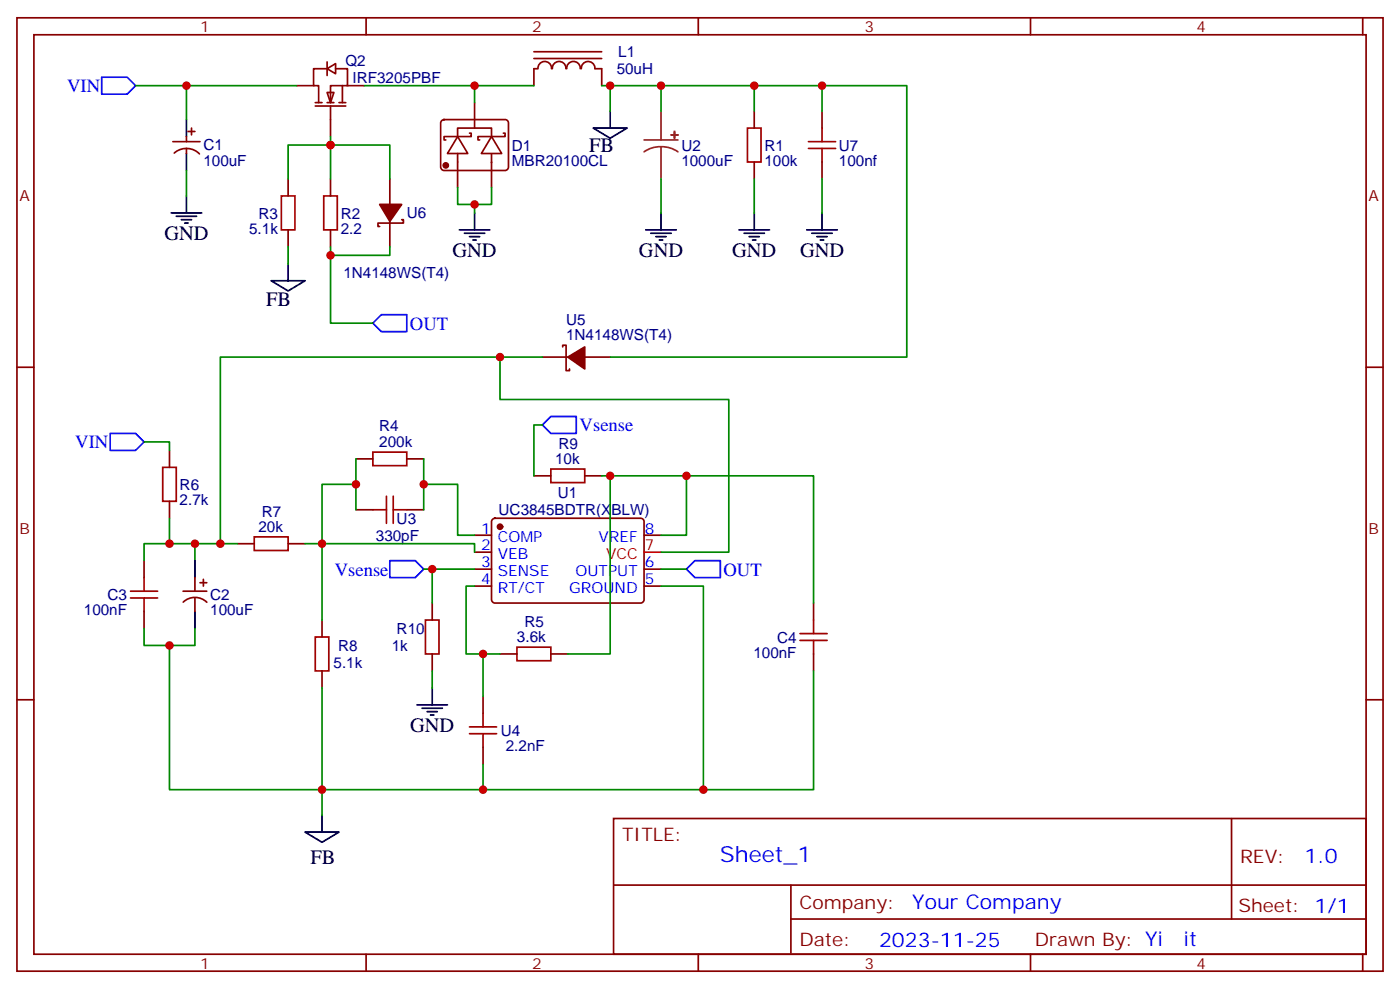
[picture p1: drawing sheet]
<svg xmlns="http://www.w3.org/2000/svg" width="291mm" height="206mm" viewBox="0 0 291 206" stroke-linecap="round" stroke-linejoin="round" font-family="sans-serif">
<g fill="none" stroke="#870000" stroke-width=".35">
<path d="M3.5 3.7h284.4v198.3h-284.4zM7.1 7.2h277.2v191.2h-277.2zM76.2 3.7v3.5M145.3 3.7v3.5M214.5 3.7v3.5M283.6 3.7v3.5M36 29.5h5.6M36.3 31.8a3.8 3.8 0 0 1 5.2 .2M38.8 28.4v1.1M38.8 30.9v1M39.2 27.3h1.4M39.9 26.6v1.4"/>
<path d="M3.5 76.4h3.6M284.3 76.4h3.6M3.5 145.5h3.6M284.3 145.5h3.6M127.7 170.2h156.6v28.2h-156.6zM256.3 170.2v20.9M76.2 198.4v3.6M127.7 184.1h156.5M145.3 198.4v3.6M164.6 191.1h119.6M164.6 184.1v14.1M214.5 198.4v3.6"/>
<path d="M283.6 198.4v3.6"/>
</g>
<path d="M38.8 24.9v3.5M38.8 31.9v3.6" fill="none" stroke="#000" stroke-width=".35"/>
<g fill="#fff" stroke="#870000" stroke-width=".35">
<path d="M68.1 19.2h1.4l-.7 2.1z"/>
<path d="M68.1 14.3l1.7-1.1v2.1z"/>
</g>
<g fill="none" stroke="#870000" stroke-width=".35">
<path d="M61.7 17.8h3.6M68.1 14.3h-2.8v3.5h1v3.5M68.1 12.9v2.8M69.8 14.3h2.5v3.5h-3.5v3.5M71.3 17.8v3.5M72.3 17.8h3.5M111.1 10.8h14.1M111.1 12.2h14.1M111.8 14.3h-.7v3.5M112 14.3a1.41 1.41 0 0 1 1.4-1.5 1.41 1.41 0 0 1 1.4 1.5M115 14.3a1.41 1.41 0 0 1 1.4-1.5 1.41 1.41 0 0 1 1.4 1.5M118 14.3a1.41 1.41 0 0 1 1.4-1.5 1.41 1.41 0 0 1 1.4 1.5"/>
<path d="M121 14.3a1.41 1.41 0 0 1 1.4-1.5 1.41 1.41 0 0 1 1.4 1.5M123.8 14.3h1.4v3.5M60 37.2v3.5M65.6 22h6.4M65.6 21.3h1.4M68.1 21.3h1.4M68.8 22v6.4M68.8 37.2v3.5M70.6 21.3h1.4M81.1 37.2v5.3M92 25.1l.4-.2h12.7a.71 .71 0 0 1 .7 .7v9.1a.76 .76 0 0 1-.7 .8h-12.7a.76 .76 0 0 1-.7-.8v-9.1zM95.2 28.4l2.2 3.5h-4.3z"/>
<path d="M95.2 28.4h-2.8v.7h.4M95.2 28.4v-1.8h7.1v1.8M95.2 31.9v7.1M97.7 27.7h.4v.7h-2.9M98.8 21.3v5.3M102.3 28.4l2.1 3.5h-4.2zM102.3 28.4h-2.8v.7h.3M102.3 32.1v6.9M104.8 27.7h.3v.7h-2.8M157 23.1v3.5M157 33.7v3.5M171.1 23.1v3.5"/>
<path d="M171.1 33.7v3.5M60 47.8v3.5M68.8 47.8v3.5M81.1 46v5.3M83.6 45.7h.4v.7h-5.3v.7h.3M112.9 74.3h5.3M117.1 72.1v-.3h.7v5.3h.7v-.4M121.7 74.3h5.3M35.3 93.7v3.5M74.1 95.4h3.5M84.7 95.4h3.5M111.1 99h3.6"/>
<path d="M121.7 99h3.5M30 116.6v3.5M35.3 104.2v3.6M49.4 113.1h3.5M60 113.1h3.5M74.1 106h3.5M84.7 106h3.5M98.8 111.3h3.5M98.8 114.8h3.5M98.8 118.4h3.5M102.5 108l.5-.2h30.3a.71 .71 0 0 1 .8 .7v16.2a.76 .76 0 0 1-.8 .7h-30.3a.76 .76 0 0 1-.7-.7v-16.2zM134.1 111.3h3.5"/>
<path d="M134.1 118.4h3.5M30 127.2v3.5M38.1 122.9h4.9M38.1 125.2a3.5 3.5 0 0 1 4.9 0M40.6 120.1v2.8M40.6 124.4v2.8M41.6 121.2h1.4M42.3 120.5v1.4M67 128.9v3.6M67 139.5v3.6M90 125.4v3.5M90 136v3.5"/>
<path d="M98.8 121.9h3.5M104.1 136h3.5M114.7 136h3.5M134.1 121.9h3.5M169.3 125.4v3.5M169.3 136v3.5M100.5 144.8v3.5M100.5 155.4v3.5"/>
</g>
<g fill="#870000" stroke="#870000" stroke-width=".35">
<path d="M118.2 74.3l3.5-2.2v4.6z"/>
<path d="M79 42.5h4.6l-2.5 3.5z"/>
<circle cx="92.8" cy="34.4" r=".53"/>
<circle cx="104.1" cy="109.5" r=".53"/>
</g>
<path d="M134.1 114.8h3.5" fill="none" stroke="#f00" stroke-width=".35"/>
<g fill="none" stroke="#008700" stroke-width=".35">
<path d="M28.2 17.8h10.6M61.7 17.8h-22.9v7.1M75.8 17.8h23v3.5M98.8 17.8h12.3M125.2 17.8h12.4v5.3M127 17.8v5.3M137.6 17.8h19.4v5.3M157 17.8h31.7v56.5h-61.7M171.1 17.8v5.3M38.8 35.5v5.2M60 37.2v-7h8.8v7M68.8 28.4v1.8h12.3v7"/>
<path d="M95.2 39v3.5h7.1v-3.5M137.6 37.2v7.1M157 37.2v7.1M171.1 37.2v7.1M60 51.3v3.6M68.8 51.3v15.9h8.8M81.1 51.3v1.8h-12.3M98.8 42.5v1.8M104.1 74.3h-58.2v38.8M112.9 74.3h-8.8v8.8h47.6v31.7h-14.1M30 91.9h5.3v1.8M74.1 95.4v10.6"/>
<path d="M88.2 95.4v10.6M112.9 88.4h-1.8v10.6M125.2 99h17.7v12.3h-5.3M127 99v37h-8.8M142.9 99h26.4v26.4M35.3 107.8v5.3h-5.3v3.5M35.3 113.1h5.3M49.4 113.1h-8.8v3.5M63.5 113.1h35.3v1.7M74.1 100.7h-7.1v28.2M88.2 100.7h7v10.6h3.6M88.2 118.4h1.8"/>
<path d="M98.8 118.4h-8.8v7M137.6 118.4h5.3M30 130.7v3.5h5.3v30h111.1M40.6 130.7v3.5h-5.3M90 139.5v3.6M98.8 121.9h-1.8v14.1h3.5M104.1 136h-3.6v8.8M137.6 121.9h8.8v42.3M169.3 139.5v24.7h-22.9M67 143.1v26.4M100.5 158.9v5.3"/>
</g>
<g fill="#8c2424" stroke="#8c2424" stroke-width=".35">
<path d="M140.4 27.3v1.5z"/>
<path d="M139.7 28l1.4 .1z"/>
</g>
<path d="M134.1 29.1h7M137.6 30.5l1.8 .3 1.7 .8M137.6 30.5l-1.9 .3-1.6 .8M137.6 23.1v6M137.6 30.5v6.7" fill="none" stroke="#8c2424" stroke-width=".35"/>
<g fill="none" stroke="#a10000" stroke-width=".35">
<path d="M155.6 26.6h2.8v7.1h-2.8zM168.3 29.5h5.6M168.3 30.9h5.6M171.1 26.6v2.9M171.1 30.9v2.8M58.6 40.7h2.8v7.1h-2.8zM67.4 40.7h2.8v7.1h-2.8zM33.9 97.2h2.8v7h-2.8zM77.6 94h7.1v2.8h-7.1zM114.7 97.5h7v2.9h-7zM52.9 111.7h7.1v2.8h-7.1zM77.6 106h2.8"/>
<path d="M80.4 103.2v5.6M81.8 106h2.9M81.8 103.2v5.6M27.2 122.9h5.6M27.2 124.4h5.6M30 120.1v2.8M30 124.4v2.8M65.6 132.5h2.8v7h-2.8zM88.5 128.9h2.9v7.1h-2.9zM107.6 134.6h7.1v2.8h-7.1zM166.5 131.8h5.7M166.5 133.2h5.7"/>
<path d="M169.3 128.9v2.9M169.3 133.2v2.8M97.7 151.2h5.7M97.7 152.6h5.7M100.5 148.3v2.9M100.5 152.6v2.8"/>
</g>
<g fill="none" stroke="#000" stroke-width=".35">
<path d="M123.5 26.6h7l-3.5 2.2zM127 23.1v3.5M35.6 44.3h6.4M36.7 45h4.2M37.7 45.7h2.2M38.5 46.4h.7M38.8 40.7v3.6M56.4 58.4h7.1l-3.5 2.1zM60 54.9v3.5M95.6 47.8h6.4M96.7 48.5h4.2M97.7 49.2h2.1"/>
<path d="M98.4 49.9h.7M98.8 44.3v3.5M134.4 47.8h6.4M135.5 48.5h4.2M136.5 49.2h2.1M137.2 49.9h.7M137.6 44.3v3.5M153.8 47.8h6.4M154.9 48.5h4.2M155.9 49.2h2.1M156.6 49.9h.7M157 44.3v3.5"/>
<path d="M167.9 47.8h6.4M169 48.5h4.2M170 49.2h2.2M170.7 49.9h.7M171.1 44.3v3.5M40.6 116.6v3.5M40.6 127.2v3.5M86.8 146.6h6.3M87.8 147.3h4.3M88.9 148h2.1M89.6 148.7h.7M90 143.1v3.5"/>
<path d="M63.5 173h7.1l-3.6 2.2zM67 169.5v3.5"/>
</g>
<path d="M21.2 16.1h5.3l1.7 1.7-1.7 1.8h-5.3zM77.6 67.2l1.8-1.8h5.3v3.6h-5.3zM22.9 90.1h5.3l1.8 1.8-1.8 1.8h-5.3zM112.9 88.4l1.8-1.8h5.2v3.5h-5.2zM81.1 116.6h5.3l1.8 1.8-1.8 1.7h-5.3zM142.9 118.4l1.7-1.8h5.3v3.5h-5.3z" fill="none" stroke="#00f" stroke-width=".35"/>
<g fill="#c00">
<circle cx="98.8" cy="17.8" r=".88"/>
<circle cx="98.8" cy="42.5" r=".88"/>
<circle cx="38.8" cy="17.8" r=".88"/>
<circle cx="67" cy="113.1" r=".88"/>
<circle cx="142.9" cy="99" r=".88"/>
<circle cx="90" cy="118.4" r=".88"/>
<circle cx="127" cy="99" r=".88"/>
<circle cx="100.5" cy="164.2" r=".88"/>
<circle cx="100.5" cy="136" r=".88"/>
<circle cx="67" cy="164.2" r=".88"/>
<circle cx="45.9" cy="113.1" r=".88"/>
<circle cx="104.1" cy="74.3" r=".88"/>
<circle cx="35.3" cy="134.2" r=".88"/>
<circle cx="35.3" cy="113.1" r=".88"/>
<circle cx="40.6" cy="113.1" r=".88"/>
<circle cx="157" cy="17.8" r=".88"/>
<circle cx="146.4" cy="164.2" r=".88"/>
<circle cx="68.8" cy="30.2" r=".88"/>
<circle cx="127" cy="17.8" r=".88"/>
<circle cx="137.6" cy="17.8" r=".88"/>
<circle cx="68.8" cy="53.1" r=".88"/>
<circle cx="171.1" cy="17.8" r=".88"/>
<circle cx="74.1" cy="100.7" r=".88"/>
<circle cx="88.2" cy="100.7" r=".88"/>
</g>
<text font-size="4.6" fill="#00f" x="149.8" y="179.2">Sheet_1</text>
<g font-size="4.2">
<text x="122.6" y="31.6">FB</text>
<text x="34.2" y="49.9">GND</text>
<text x="94.2" y="53.4">GND</text>
<text x="133" y="53.4">GND</text>
<text x="152.4" y="53.4">GND</text>
<text x="166.5" y="53.4">GND</text>
<text x="55.4" y="63.7">FB</text>
<text x="85.4" y="152.2">GND</text>
<text x="64.6" y="179.7">FB</text>
</g>
<g font-size="4.2" fill="#00f">
<text x="271.5" y="179.5">1.0</text>
<text x="189.9" y="189">Your Company</text>
<text x="183" y="196.8">2023-11-25</text>
<text x="246.3" y="196.8">it</text>
</g>
<g font-size="3.9" fill="#00f">
<text x="13.9" y="19.2">VIN</text>
<text x="85.3" y="68.6">OUT</text>
<text x="120.6" y="89.6">Vsense</text>
<text x="15.7" y="93.1">VIN</text>
<text x="69.7" y="119.7">Vsense</text>
<text x="150.6" y="119.7">OUT</text>
</g>
<g font-size="3.9" fill="#800">
<text x="129.5" y="174.8">TITLE:</text>
<text x="258.1" y="179.5">REV:</text>
<text x="166.4" y="189">Company:</text>
<text x="257.7" y="189.6">Sheet: 1/1</text>
<text x="166.4" y="196.7">Date:</text>
<text x="215.4" y="196.8">Drawn By: Yi</text>
</g>
<g font-size="3.2" fill="#800">
<text x="41.6" y="6.7">1</text>
<text x="110.8" y="6.7">2</text>
<text x="179.9" y="6.7">3</text>
<text x="249.1" y="6.7">4</text>
<text x="4.1" y="41.8">A</text>
<text x="284.9" y="41.8">A</text>
<text x="4.1" y="110.9">B</text>
<text x="284.9" y="110.9">B</text>
<text x="41.6" y="201.4">1</text>
<text x="110.8" y="201.4">2</text>
<text x="179.9" y="201.4">3</text>
<text x="249.1" y="201.4">4</text>
</g>
<g font-size="3.2" fill="#000080">
<text x="128.7" y="11.9">L1</text>
<text x="71.9" y="13.7">Q2</text>
<text x="73.4" y="17.2">IRF3205PBF</text>
<text x="128.4" y="15.4">50uH</text>
<text x="42.3" y="34.5">100uF</text>
<text x="42.3" y="31.3">C1</text>
<text x="106.5" y="34.5">MBR20100CL</text>
<text x="106.5" y="31.3">D1</text>
<text x="141.8" y="34.5">1000uF</text>
<text x="141.8" y="31.3">U2</text>
<text x="159.1" y="34.5">100k</text>
<text x="159.1" y="31.3">R1</text>
<text x="174.6" y="34.5">100nf</text>
<text x="174.6" y="31.3">U7</text>
<text x="53.8" y="45.4">R3</text>
<text x="70.9" y="45.4">R2</text>
<text x="84.7" y="45.4">U6</text>
<text x="51.9" y="48.6">5.1k</text>
<text x="70.9" y="48.6">2.2</text>
<text x="71.5" y="57.7">1N4148WS(T4)</text>
<text x="117.8" y="70.7">1N4148WS(T4)</text>
<text x="117.8" y="67.6">U5</text>
<text x="78.9" y="89.7">R4</text>
<text x="78.9" y="93">200k</text>
<text x="116.2" y="93.3">R9</text>
<text x="37.4" y="101.9">R6</text>
<text x="115.5" y="96.5">10k</text>
<text x="37.4" y="105">2.7k</text>
<text x="54.5" y="107.5">R7</text>
<text x="103.8" y="107.1">UC3845BDTR(XBLW)</text>
<text x="116.1" y="103.6">U1</text>
<text x="53.8" y="110.6">20k</text>
<text x="78.2" y="112.4">330pF</text>
<text x="82.6" y="108.9">U3</text>
<text x="22.4" y="124.8">C3</text>
<text x="43.8" y="124.8">C2</text>
<text x="17.5" y="127.9">100nF</text>
<text x="43.8" y="128">100uF</text>
<text x="82.6" y="131.8">R10</text>
<text x="109.2" y="130.4">R5</text>
<text x="70.4" y="135.3">R8</text>
<text x="81.6" y="135.4">1k</text>
<text x="107.6" y="133.5">3.6k</text>
<text x="156.8" y="136.8">100nF</text>
<text x="161.7" y="133.6">C4</text>
<text x="69.4" y="138.9">5.1k</text>
<text x="104.2" y="153">U4</text>
<text x="105.3" y="156.2">2.2nF</text>
</g>
<g font-size="3.2" fill="#00f">
<text x="100.1" y="110.9">1</text>
<text x="103.6" y="112.7">COMP</text>
<text x="124.5" y="112.7">VREF</text>
<text x="134.2" y="110.9">8</text>
<text x="100.1" y="114.5">2</text>
<text x="100.1" y="118">3</text>
<text x="103.6" y="116.2">VEB</text>
<text x="103.6" y="119.8">SENSE</text>
<text x="119.8" y="119.8">OUTPUT</text>
<text x="134.2" y="118">6</text>
<text x="100.1" y="121.5">4</text>
<text x="103.6" y="123.3">RT/CT</text>
<text x="118.4" y="123.3">GROUND</text>
<text x="134.2" y="121.5">5</text>
</g>
<g font-size="3.2" fill="#f00">
<text x="126.1" y="116.2">VCC</text>
<text x="134.2" y="114.5">7</text>
</g>
</svg>
